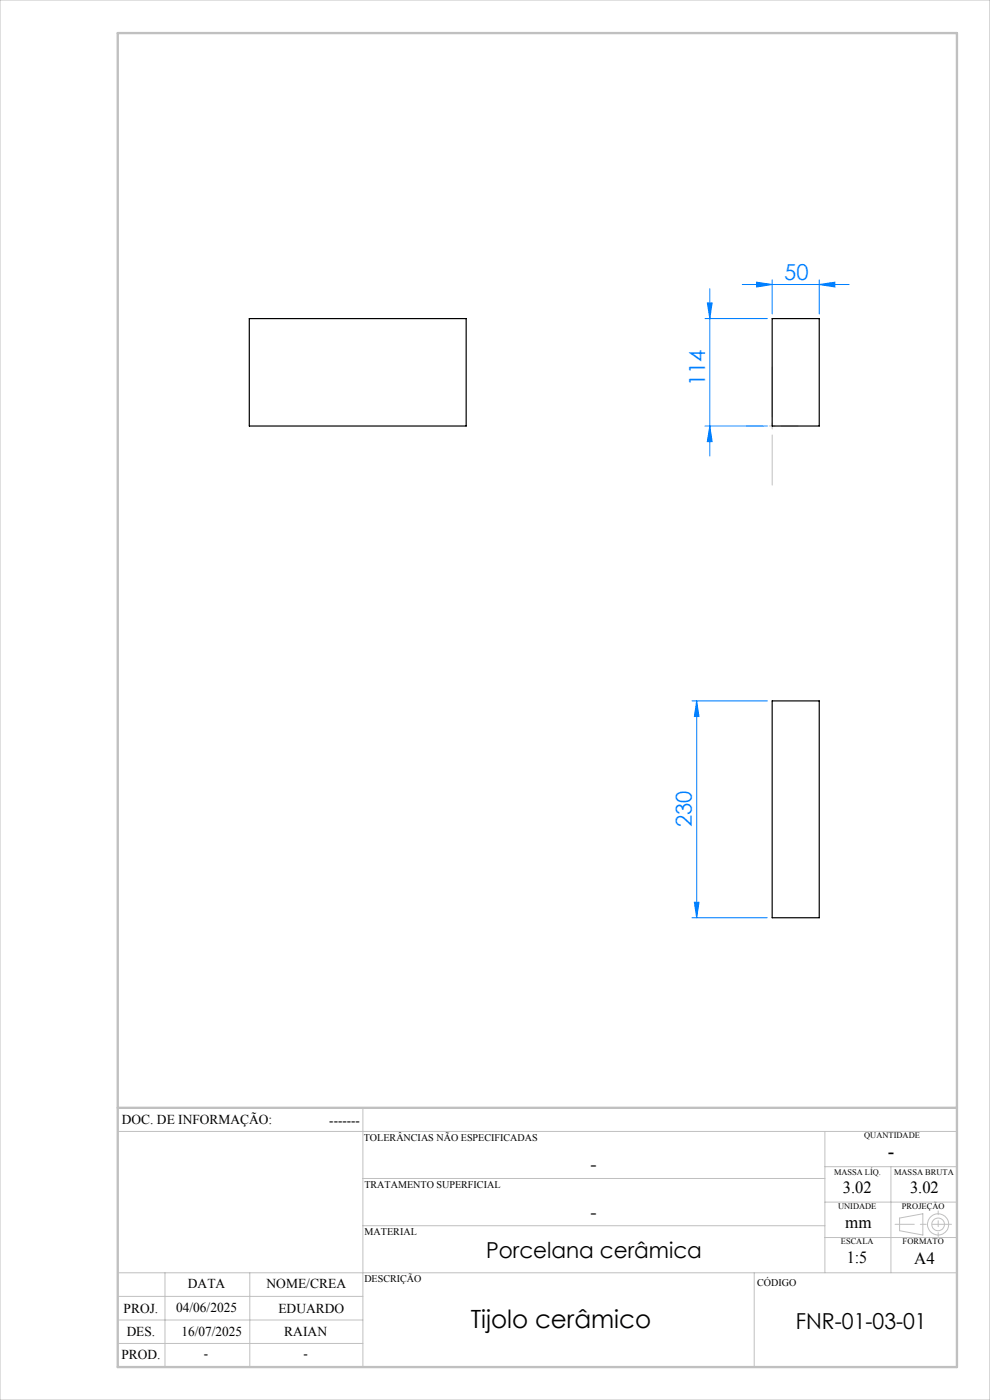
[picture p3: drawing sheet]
<svg xmlns="http://www.w3.org/2000/svg" width="210mm" height="297mm" viewBox="0 0 210 297" stroke-linecap="round" stroke-linejoin="round" font-family="sans-serif">
<g fill="none" stroke="#c0c0c0" stroke-width=".21">
<path d="M0 0h210v297h-210zM77 235v55M25 240h178M77 250h98M175 240v30M175 255h28M175 247.5h28M189 247.5v22.5M190.8 258.4l5-.9v4.5l-5-.9zM25 275h52M25 270h178M35 270v20"/>
<path d="M53 270v20M77 260h98M160 270v20M175 262.5h28M25 285h52M25 280h52"/>
<circle cx="199" cy="259.7" r="1.34"/>
<circle cx="199" cy="259.7" r="2.25"/>
</g>
<g fill="none" stroke="#0080ff" stroke-width=".21">
<path d="M160.5 59.9l3.3 .5-3.3 .5zM163.8 59.4v7.2M173.8 59.4v7.2M149.5 67.6h13.3M150 64.3h1.1l-.5 3.3zM150.6 61.2v35.5M157.4 60.4h22.7M173.8 60.4l3.3-.5v1zM149.5 90.4h13.3M150.6 90.4l.5 3.3h-1.1zM146.8 148.7h16M147.8 148.7l.5 3.3h-1z"/>
<path d="M147.8 148.7v46M146.8 194.7h16M147.3 191.4h1l-.5 3.3z"/>
</g>
<path d="M201.8 259.7h-11.9" fill="none" stroke="#c0c0c0" stroke-width=".21" stroke-dasharray="15.2 1.3 1.3 1.3" stroke-dashoffset="11.2"/>
<path d="M199 256.9v5.4" fill="none" stroke="#c0c0c0" stroke-width=".21" stroke-dasharray="15.2 1.3 1.3 1.3" stroke-dashoffset="14.4"/>
<path d="M169.3 90.4h-11" fill="none" stroke="#c0c0c0" stroke-width=".21" stroke-dasharray="15.2 1.3 1.3 1.3" stroke-dashoffset="11.6"/>
<path d="M163.8 102.9v-25.1" fill="none" stroke="#c0c0c0" stroke-width=".21" stroke-dasharray="15.2 1.3 1.3 1.3" stroke-dashoffset="4.6"/>
<path d="M25 7h178v283h-178zM25 235h178" fill="none" stroke="#c0c0c0" stroke-width=".5"/>
<g fill="#0080ff">
<path d="M160.5 59.9l3.3 .5-3.3 .5zM173.8 60.4l3.3-.5v1z"/>
<path d="M150.6 90.4l.5 3.3h-1.1zM150 64.3h1.1l-.5 3.3zM147.3 191.4h1l-.5 3.3zM147.8 148.7l.5 3.3h-1z"/>
</g>
<path d="M52.9 67.6h46v22.8h-46zM163.8 67.6h10v22.8h-10zM163.8 148.7h10v46h-10z" fill="none" stroke="#000" stroke-width=".25"/>
<text font-size="5.3" x="99.8" y="281.7">Tijolo cerâmico</text>
<g font-size="4.7" fill="#0080ff">
<text x="166.3" y="59.3">50</text>
<text x="149.6" y="81.9" transform="rotate(-90 149.6 81.9)">114</text>
<text x="146.8" y="175.5" transform="rotate(-90 146.8 175.5)">230</text>
</g>
<g font-size="4.7">
<text x="103.1" y="266.8">Porcelana cerâmica</text>
<text x="168.8" y="281.9">FNR-01-03-01</text>
</g>
<text font-size="4.3" x="188.3" y="245.8">-</text>
<g font-size="4">
<text x="125.2" y="248.4">-</text>
<text x="125.2" y="258.6">-</text>
</g>
<g font-size="3.6">
<text x="178.8" y="253.1">3.02</text>
<text x="193" y="253.1">3.02</text>
<text x="179.3" y="260.6">mm</text>
<text x="179.6" y="267.9">1:5</text>
<text x="193.9" y="268.1">A4</text>
</g>
<g font-size="2.9">
<text x="25.9" y="238.4">DOC. DE INFORMAÇÃO:</text>
<text x="69.8" y="238.6">-------</text>
<text x="39.9" y="273.2">DATA</text>
<text x="56.5" y="273.2">NOME/CREA</text>
<text x="26.2" y="278.6">PROJ.</text>
<text x="37.4" y="278.2">04/06/2025</text>
<text x="59" y="278.6">EDUARDO</text>
<text x="26.9" y="283.4">DES.</text>
<text x="38.5" y="283.4">16/07/2025</text>
<text x="60.3" y="283.4">RAIAN</text>
<text x="25.7" y="288.3">PROD.</text>
<text x="43.3" y="288">-</text>
<text x="64.4" y="288">-</text>
</g>
<g font-size="2.2">
<text x="77.2" y="242.1">TOLERÂNCIAS NÃO ESPECIFICADAS</text>
<text x="77.3" y="251.9">TRATAMENTO SUPERFICIAL</text>
<text x="77.3" y="261.9">MATERIAL</text>
<text x="77.3" y="272.1">DESCRIÇÃO</text>
<text x="160.6" y="272.8">CÓDIGO</text>
</g>
<g font-size="1.8">
<text x="183.3" y="241.4">QUANTIDADE</text>
<text x="176.9" y="249.2">MASSA LÍQ.</text>
<text x="189.7" y="249.2">MASSA BRUTA</text>
<text x="177.8" y="256.5">UNIDADE</text>
<text x="191.3" y="256.5">PROJEÇÃO</text>
<text x="178.4" y="264">ESCALA</text>
<text x="191.5" y="264">FORMATO</text>
</g>
</svg>
